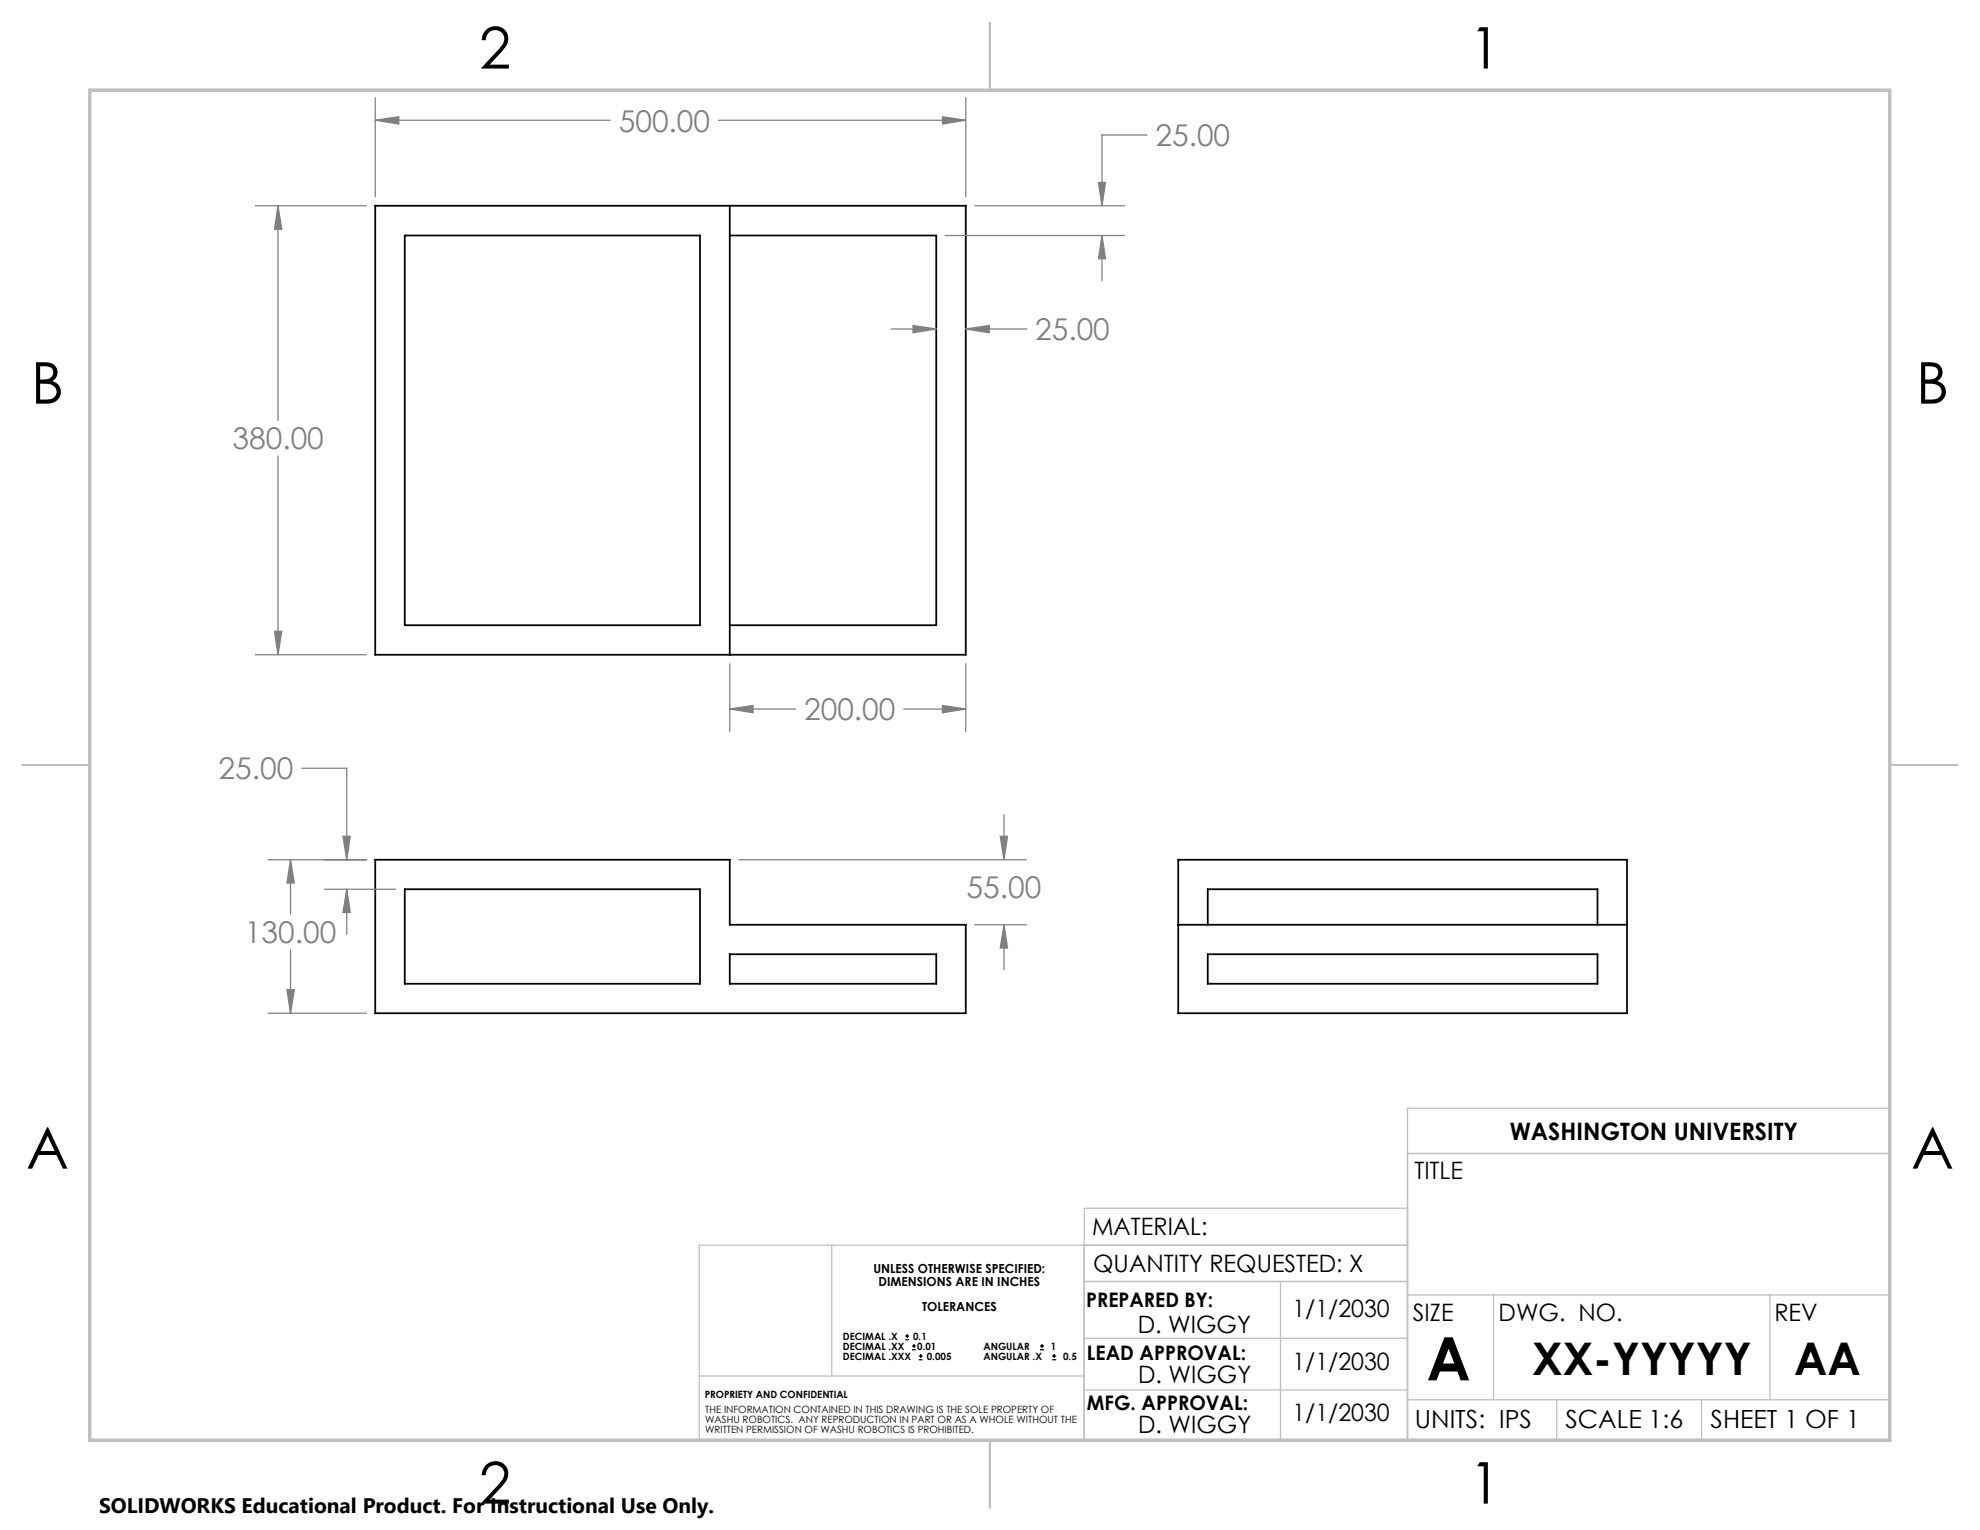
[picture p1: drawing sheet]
<svg xmlns="http://www.w3.org/2000/svg" width="279mm" height="216mm" viewBox="0 0 279 216" stroke-linecap="round" stroke-linejoin="round" font-family="sans-serif">
<g fill="none" stroke="#c0c0c0" stroke-width=".18">
<path d="M117.4 175.7v18.5M198.6 175.7h-99.9v27.5h99.9v-46.8h68.1v26.3h-68.1M198.6 162.8h68.1M198.6 170.5h-45.6v32.7M98.7 194.2h54.3M153 180.8h45.6M153 188.8h45.6M153 196.1h45.6M180.7 180.8v22.4M198.6 197.5h68.1M210.7 182.7v14.8M219.7 197.5v5.7"/>
<path d="M240.1 197.5v5.7M249.8 182.7v14.8"/>
</g>
<path d="M139.7 3.2v9.5M3.1 107.9h9.6M266.7 107.9h9.5M139.7 203.2v9.6" fill="none" stroke="#c0c0c0" stroke-width=".25"/>
<path d="M12.7 12.7h254v190.5h-254z" fill="none" stroke="#c0c0c0" stroke-width=".5"/>
<path d="M53 29h83.3v63.4h-83.3zM57.1 33.2h41.7v55h-41.7zM103 33.2h29.1v55h-29.1M103 29v63.4M53 121.3h50v9.2h33.3v12.5h-83.3zM57.1 125.5h41.7v13.3h-41.7zM103 134.7h29.1v4.1h-29.1zM166.3 121.3h63.3v21.7h-63.3zM166.3 130.5h63.3M170.4 134.7h55v4.1h-55zM170.4 130.5v-5h55v5" fill="none" stroke="#000" stroke-width=".25"/>
<g fill="none" stroke="#808080" stroke-width=".18">
<path d="M53 17l3.3-.5v1zM53 13.8v14M53 17h33.1M101.4 17h34.9M133 16.5l3.3 .5-3.3 .5zM136.3 13.8v14M161.9 19h-6.4v10M36.1 29h15.6M39.2 29l.6 3.3h-1.1zM39.2 29v30.3M133.4 33.2h25.3M137.5 29h21.2"/>
<path d="M155 25.8h1l-.5 3.2zM155.5 33.2l.5 3.3h-1zM155.5 33.2v6.4M125.8 46.4h6.3M128.8 45.9l3.3 .5-3.3 .6zM136.3 46.4l3.3-.5v1.1zM136.3 46.4h8.6M39.2 64.3v28.1M36.1 92.4h15.6M38.7 89.1h1.1l-.6 3.3zM103 93.7v9.5M133 99.6l3.3 .4-3.3 .6z"/>
<path d="M136.3 93.7v9.5M42.6 108.4h6.3v12.9M48.4 118h1l-.5 3.3zM103 100l3.3-.4v1zM103 100h9.3M127.5 100h8.8M141.1 118h1.1l-.5 3.3zM141.7 115v6.3M37.8 121.3h13.9M40.5 139.7h1l-.5 3.3zM41 121.3l.5 3.3h-1zM41 121.3v7.7"/>
<path d="M41 134v9M45.8 125.5h10M48.9 125.5l.5 3.3h-1zM48.9 125.5v6.3M104.2 121.3h40.7M137.5 130.5h7.4M141.7 130.5l.5 3.3h-1.1zM141.7 130.5v6.3M37.8 143h13.9"/>
</g>
<path d="M53 17l3.3-.5v1zM133 16.5l3.3 .5-3.3 .5zM133 99.6l3.3 .4-3.3 .6zM103 100l3.3-.4v1zM38.7 89.1h1.1l-.6 3.3zM39.2 29l.6 3.3h-1.1zM155 25.8h1l-.5 3.2zM155.5 33.2l.5 3.3h-1zM128.8 45.9l3.3 .5-3.3 .6zM136.3 46.4l3.3-.5v1.1zM40.5 139.7h1l-.5 3.3zM41 121.3l.5 3.3h-1zM141.1 118h1.1l-.5 3.3zM141.7 130.5l.5 3.3h-1.1zM48.4 118h1l-.5 3.3zM48.9 125.5l.5 3.3h-1z" fill="#808080"/>
<g fill="none" stroke="#000" stroke-width=".18">
<path d="M127.7 189.1h.6M127.7 188.5h.6M128 188.2v.6M128.7 190.5h.5M128.7 189.9h.5M129 189.7v.5M129.6 191.9h.6M129.6 191.3h.6M129.9 191.1v.5M146.8 190.5h.5M146.8 189.9h.5M147 189.7v.5"/>
<path d="M148.5 191.9h.5M148.5 191.3h.5M148.8 191.1v.5"/>
</g>
<text font-size="8.5" x="201.3" y="194.8">A</text>
<g font-size="8.1">
<text x="67.6" y="9.7">2</text>
<text x="207.3" y="9.7">1</text>
<text x="4.4" y="57">B</text>
<text x="270.4" y="57">B</text>
<text x="3.7" y="164.9">A</text>
<text x="269.7" y="164.9">A</text>
<text x="67.6" y="212.2">2</text>
<text x="207.3" y="212.2">1</text>
</g>
<g font-size="6.3">
<text x="216.2" y="194">XX-YYYYY</text>
<text x="253.2" y="194">AA</text>
</g>
<g font-size="4.2" fill="#808080">
<text x="87.3" y="18.6">500.00</text>
<text x="163" y="20.6">25.00</text>
<text x="146.1" y="48">25.00</text>
<text x="32.8" y="63.4">380.00</text>
<text x="113.5" y="101.6">200.00</text>
<text x="30.9" y="110">25.00</text>
<text x="136.4" y="126.7">55.00</text>
<text x="34.6" y="133.1">130.00</text>
</g>
<g font-size="3.5">
<text x="199.6" y="201.6">UNITS: IPS</text>
<text x="220.9" y="201.6">SCALE 1:6</text>
<text x="241.4" y="201.6">SHEET 1 OF 1</text>
</g>
<g font-size="3.4">
<text x="213" y="160.8">WASHINGTON UNIVERSITY</text>
<text x="199.6" y="166.3">TITLE</text>
<text x="154.1" y="174.2">MATERIAL:</text>
<text x="154.3" y="179.5">QUANTITY REQUESTED: X</text>
<text x="182.4" y="185.8">1/1/2030</text>
<text x="160.5" y="188.1">D. WIGGY</text>
<text x="199.4" y="186.5">SIZE</text>
<text x="211.5" y="186.5">DWG. NO.</text>
<text x="250.4" y="186.5">REV</text>
<text x="160.6" y="195.2">D. WIGGY</text>
<text x="182.4" y="193.4">1/1/2030</text>
<text x="160.6" y="202.2">D. WIGGY</text>
<text x="182.4" y="200.5">1/1/2030</text>
</g>
<text font-size="3" x="14" y="213.5">SOLIDWORKS Educational Product. For Instructional Use Only.</text>
<g font-size="2.8">
<text x="153.3" y="184.4">PREPARED BY:</text>
<text x="153.4" y="191.9">LEAD APPROVAL:</text>
<text x="153.4" y="199">MFG. APPROVAL:</text>
</g>
<g font-size="1.8">
<text x="123.2" y="179.7">UNLESS OTHERWISE SPECIFIED:</text>
<text x="124" y="181.4">DIMENSIONS ARE IN INCHES</text>
<text x="130.1" y="185">TOLERANCES</text>
</g>
<g font-size="1.4">
<text x="118.9" y="190.5">DECIMAL .XX</text>
<text x="118.9" y="189.1">DECIMAL .X</text>
<text x="118.9" y="191.9">DECIMAL .XXX</text>
<text x="128.9" y="189.1">0.1</text>
<text x="129.4" y="190.5">0.01</text>
<text x="130.8" y="191.9">0.005</text>
<text x="138.8" y="191.9">ANGULAR .X</text>
<text x="138.8" y="190.5">ANGULAR</text>
<text x="148.3" y="190.5">1</text>
<text x="150" y="191.9">0.5</text>
<text x="99.4" y="197.3">PROPRIETY AND CONFIDENTIAL</text>
<text x="99.5" y="199.4">THE INFORMATION CONTAINED IN THIS DRAWING IS THE SOLE PROPERTY OF</text>
<text x="99.5" y="200.8">WASHU ROBOTICS. ANY REPRODUCTION IN PART OR AS A WHOLE WITHOUT THE</text>
<text x="99.5" y="202.2">WRITTEN PERMISSION OF WASHU ROBOTICS IS PROHIBITED.</text>
</g>
</svg>
